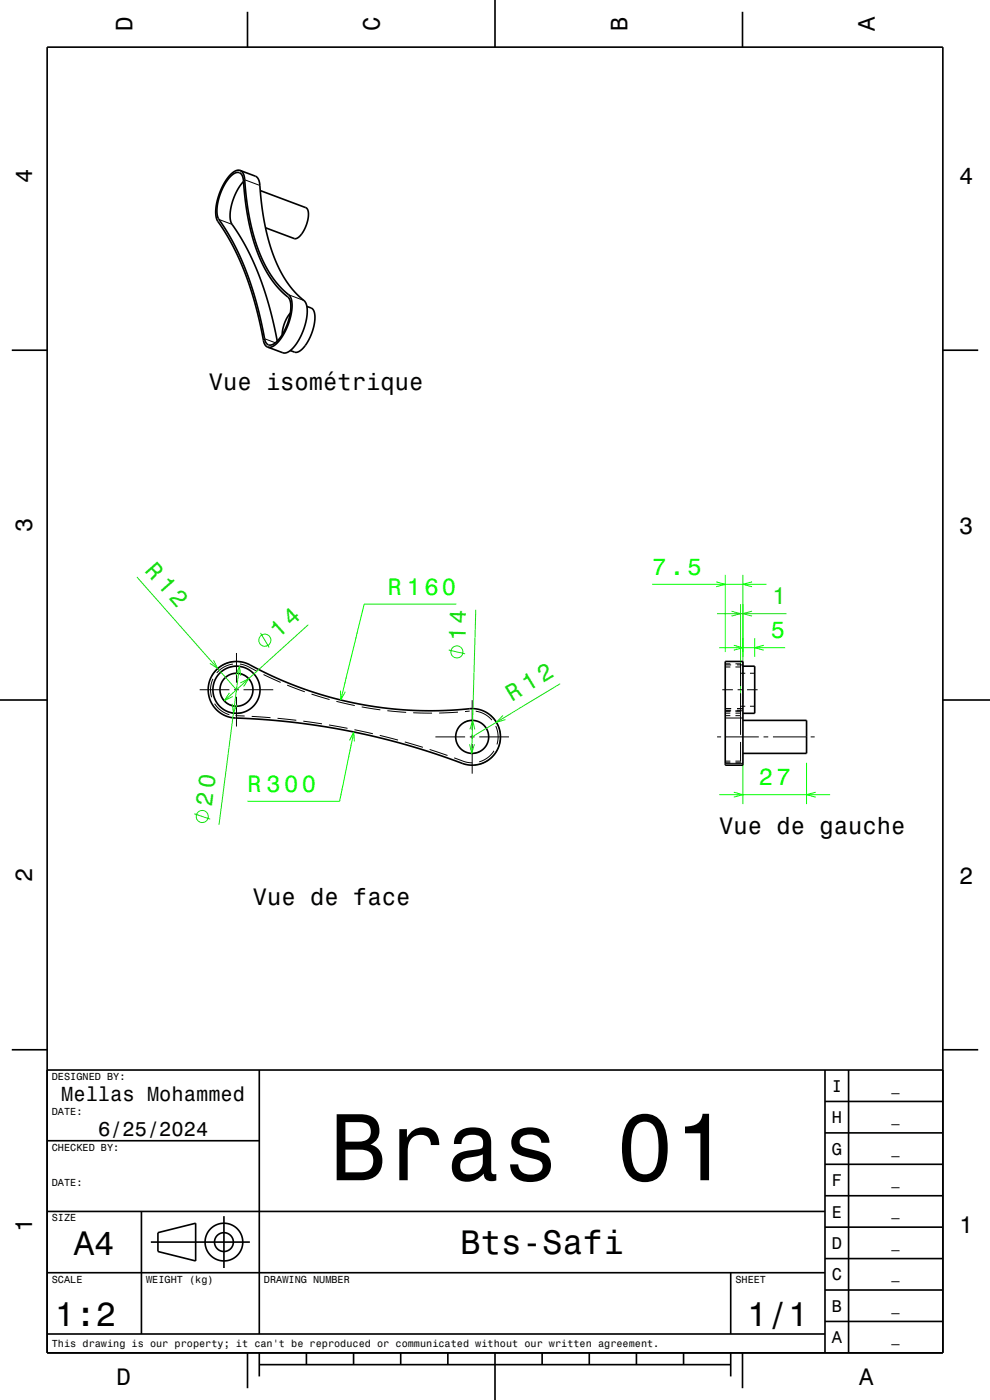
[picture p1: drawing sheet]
<svg xmlns="http://www.w3.org/2000/svg" width="210mm" height="297mm" viewBox="0 0 210 297" stroke-linecap="round" stroke-linejoin="round" font-family="sans-serif">
<g fill="none" stroke="#16de12" stroke-width=".21">
<path d="M29 122.4l21.2 23.9M55.3 134.3l1.8 3M65.4 132.5l-17.8 16.2M95.2 137.9l3.5 .8M100.9 129.4l-.8 30.4M152.1 130.2h14.7M155.2 129.7l1.9 .5-1.9 .5M157.1 128.2v21.1M157.6 128.2v21.1M159.5 129.7l-1.9 .5 1.9 .5M45.3 140l.9 1.8-1.7-1.1M47.2 148.2l.9 .9 1.1 .6"/>
<path d="M48.7 147l-1.1 1.7 1.7-.9M49.3 149.3l.2 2 .8-1.9M50 143.2l.8-1.8 .3 2M50.8 141.4l-4.3 33.6M51 144.9l1.8-.9-1.1 1.7M51.1 142.9l1.2 .6 .8 .9M51.1 140.4a6 6 0 0 0-6.2 3M51.4 141.5l-1.3-.2-1.3 .2M51.5 151.1l-1.3 .2-1.2-.1M99.6 157.9l.5 1.9 .5-1.9M99.7 154.7l.6-1.9 .4 2M100.4 152.8l-1 .1-1 .4"/>
<path d="M102 159.3l-1.1 .4-1 .1M104 151.7a6 6 0 0 1 1.9 6.4 6 6 0 0 1-5.3 4.2M106.7 151.8l-1.4 1.4 1.9-.5M118.8 145l-18.6 11.3M41.2 172.6l3.4 1.2"/>
<circle cx="56.2" cy="135.8" r="1.28"/>
<circle cx="96.9" cy="138.3" r="1.28"/>
<circle cx="42.9" cy="173.2" r="1.28"/>
</g>
<g fill="none" stroke="#0f0" stroke-width=".21">
<path d="M96.8 128.2h-19.5l-5 20.3M138.3 124h24.3M151.9 123.4l1.9 .6-1.9 .5M152.6 137.4h13.9M153.8 122v16.3M155.7 136.9l1.9 .5-1.9 .5M157.6 122v17.3M159.5 123.4l-1.9 .6 1.9 .5M160.1 135.4v3.9M162 136.9l-1.9 .5 1.9 .5M72.2 146.5l.1 2 .9-1.8M74.2 157.1l.8-1.8 .2 2"/>
<path d="M75 155.3l-3 14.7h-19.5M152.6 168.6h23.5M155.7 168.1l1.9 .5-1.9 .5M157.6 161.8v8.8M171.1 161.8v8.8M173 168.1l-1.9 .5 1.9 .5"/>
</g>
<g fill="none" stroke="#000" stroke-width=".35">
<path d="M10 10h190v277h-190zM52.5 2.5v7.5M105 0v10M157.5 2.5v7.5M48.9 37.4a1.5 1.5 0 0 1 2.3-.5 10.4 10.4 0 0 1 .7 4l1 6.9 .9 3.4 1 2.9 1.2 2.6 1.4 2.3 1.5 1.9 1.7 1.7a2.68 2.68 0 0 1 1.1 3.1l-.4 2-.8 2.1a5.2 5.2 0 0 1-3.3 3.4 1.77 1.77 0 0 1-1.2-2l-1.6-7.1-2.1-6.3-2.4-5.6-3.1-5.1a4.2 4.2 0 0 1-.6-4.1l.5-1.7 .6-1.6 .7-1.2zM50.9 36.2l3.3 1.2a2.68 2.68 0 0 1 1 2.7l.4 3.8 .6 3.7 .8 3.4 1.1 3.4 1 2.4 1.5 2.6 1.8 2.4 1.6 1.6a2.86 2.86 0 0 1 1.2 3.2l-.5 2.4-1.1 2.8a4.9 4.9 0 0 1-3.3 3.1l-3.5-1.3M50.9 36.2a2.71 2.71 0 0 0-2.6 1.5l-1.4 2.4-.9 2.8a4.9 4.9 0 0 0 .6 4.6l2.8 4.7 2.6 5.9 2 6.1 1.7 7.1a2.69 2.69 0 0 0 1.1 2.3M50.9 36.2a2.68 2.68 0 0 1 1.1 2.7l.3 3.8 .7 3.7 .8 3.6 1.1 3.2 1.1 2.6 1.4 2.4 1.8 2.4 1.6 1.6a2.87 2.87 0 0 1 1.1 3.1l-.4 2.5-1.2 2.8a4.9 4.9 0 0 1-3.2 3.1l-.3-.1M51.7 38.5a10.9 10.9 0 0 0-2.7 8.6l3.1 5 2.7 6 2.3 6.7 1.7 7.6M55.2 40.4l9.7 3.7a2.42 2.42 0 0 1 .4 2.7 5.1 5.1 0 0 1-2.6 3.8l-6.4-2.3M2.5 74.3h7.5M61.6 66.4a7.7 7.7 0 0 0-1.7 4.6"/>
<path d="M65.1 65l.9 .3a2.5 2.5 0 0 1 .8 2.8 9.5 9.5 0 0 1-3.4 6.5l-.7 .2-1.1-.4M200 74.3h7.5M0 148.5h10M45.9 142.1a6.3 6.3 0 0 1 8.2-.5l5.4 2.6 4.9 2 5.8 1.8 5.8 1.3 5.2 .8 6 .6 5.2 .1 5.7-.3a6.4 6.4 0 0 1 7.4 3 6.1 6.1 0 0 1-1.2 7.2 6.1 6.1 0 0 1-7.2 .9l-5.7-2-5.5-1.7-5.3-1.4-5.8-1.3-5.7-1-5.9-.9-6.3-.6-5.2-.3a7.2 7.2 0 0 1-5.9-1.9 6 6 0 0 1 .1-8.4zM153.8 140.3h3.8v22h-3.8zM157.6 141.3h2.5v10h-2.5M157.6 152.8h13.5v7h-13.5M200 148.5h10M2.5 222.7h7.5M10 227h190M55 227v56M175 233.7h25"/>
<path d="M175 227v60M180 227v60M200 222.7h7.5M10 257h165M10 242h45M30 257v26M47.5 258v11M175 253.7h25M175 247h25M175 240.3h25M10 270h165M32 263.5h21"/>
<path d="M33.5 261.5l8-2v8l-8-2zM155 270v13M175 273.7h25M175 267h25M175 260.3h25M10 283h165M52.5 287v7.5M55 289.5h100M55 287v5M65 287v2.5M75 287v2.5M85 287v2.5"/>
<path d="M95 287v2.5M105 287v10M115 287v2.5M125 287v2.5M135 287v2.5M145 287v2.5M155 287v5M157.5 287v7.5M175 280.3h25"/>
<circle cx="50.2" cy="146.3" r="3.5"/>
<circle cx="50.2" cy="146.3" r="5"/>
<circle cx="100.2" cy="156.3" r="3.5"/>
<circle cx="47.5" cy="263.5" r="2"/>
<circle cx="47.5" cy="263.5" r="4"/>
</g>
<g fill="none" stroke="#000" stroke-width=".21">
<path d="M51.9 38.1l3.2 1.2M46.4 46.6l2.8 1M56.1 71.9l2.3 .8M61.2 62.5l3.3 1.2M50.2 138.5v6.3M42.4 146.3h6.3M45.2 144a5.5 5.5 0 0 0-.3 3.9M45.5 149.3a5.5 5.5 0 0 0 3.2 2.3M49.4 140.9a5.5 5.5 0 0 0-3.4 1.9M49.7 146.3h1M49.9 151.8h.1M50 151.8l1.9 .1"/>
<path d="M50.2 145.8v1M50.2 147.8v6.3M50.9 140.9a11.8 11.8 0 0 1 3.7 1.5M51.7 146.3h6.3M53.4 152l4 .3M55.9 143.1l3.6 1.7M58.9 152.4l4 .4M60.9 145.3l3.8 1.5M64.3 153l4 .6M66.1 147.2l3.8 1.2M69.8 153.8l3.9 .7M71.4 148.8l3.9 .9"/>
<path d="M75.2 154.8l3.9 .9M76.7 150l4 .6M80.6 156l3.8 1M82.2 150.8l4 .3M85.9 157.4l3.8 1.1M87.7 151.2l3.9 .1M91.1 159l3.8 1.3M92.4 156.3h6.3M97.1 151.1l-3.9 .2M99.6 150.9l-1 .1M99.7 156.3h1M100.2 148.5v6.3"/>
<path d="M100.2 155.8v1M100.2 157.8v6.3M100.9 150.9a5.5 5.5 0 0 1 3.5 1.9M101.7 156.3h6.3M104.8 159.3a5.5 5.5 0 0 1-3.1 2.3M105.2 154a5.5 5.5 0 0 1 .2 3.9M152.1 156.3h.9M153.2 146.3h2.3M153.8 151.8h1.1M153.8 150.9h1.1M153.8 141.5h1.1M153.8 150.3h1.3"/>
<path d="M153.8 141.1h1.3M153.8 152.3h3.8M153.8 150.8h1.1M153.8 140.8h1.1M153.8 150.8h1.3M153.8 151.3h1.1M154 156.3h7M156 151.8h1.1M156 140.8h1.1v4.8M156 150.9h1.1M156 141.5h1.1M156 150.8h1.1"/>
<path d="M156 151.3h1.1M156.3 150.3h1.3M156.3 141.1h1.3M156.3 150.8h1.3M156.5 146.3h1M157.1 147.1v8.8M157.1 157.4v4.1M157.1 149.8h1M157.1 142.8h1M158.5 146.3h2.2M159.1 149.8h1M159.1 142.8h1"/>
<path d="M162 156.3h1M164 156.3h7M172 156.3h.8M96.3 160.8a11.5 11.5 0 0 0 3.9 1M153.8 161.5h1.1M153.8 161.9h3.8M153.8 161.8h1.1M156 161.5h1.1M157.1 161.6v.1M157.1 161.8h-1.1"/>
</g>
<text font-size="20.2" x="70" y="250.4">Bras 01</text>
<g font-size="7.2">
<text x="15.7" y="266.3">A4</text>
<text x="97.7" y="266.1">Bts-Safi</text>
<text x="11.7" y="281.3">1:2</text>
<text x="158.5" y="281.3">1/1</text>
</g>
<text font-size="5.1" fill="#16de12" x="108.5" y="148.9" transform="rotate(-31 108.5 148.9)">R 12</text>
<g font-size="5">
<text x="28.1" y="6.5" transform="rotate(-90 28.1 6.5)">D</text>
<text x="80.6" y="6.5" transform="rotate(-90 80.6 6.5)">C</text>
<text x="133.1" y="6.5" transform="rotate(-90 133.1 6.5)">B</text>
<text x="185.6" y="6.5" transform="rotate(-90 185.6 6.5)">A</text>
<text x="6.8" y="38.7" transform="rotate(-90 6.8 38.7)">4</text>
<text x="203.5" y="39">4</text>
<text x="44.3" y="82.8">Vue isométrique</text>
<text x="6.8" y="112.9" transform="rotate(-90 6.8 112.9)">3</text>
<text x="203.5" y="113.2">3</text>
<text x="152.6" y="177">Vue de gauche</text>
<text x="6.8" y="187.1" transform="rotate(-90 6.8 187.1)">2</text>
<text x="53.7" y="192">Vue de face</text>
<text x="203.5" y="187.4">2</text>
<text x="6.8" y="261.3" transform="rotate(-90 6.8 261.3)">1</text>
<text x="203.5" y="261.6">1</text>
<text x="24.7" y="293.8">D</text>
<text x="182.2" y="293.8">A</text>
</g>
<g font-size="5" fill="#16de12">
<text x="30.5" y="121.1" transform="rotate(49 30.5 121.1)">R 12</text>
<text x="163.8" y="128.2">1</text>
<text x="59" y="135.6" transform="rotate(-42 59 135.6)">14</text>
<text x="98.7" y="136.1" transform="rotate(-88 98.7 136.1)">14</text>
<text x="44.9" y="171.2" transform="rotate(-83 44.9 171.2)">20</text>
</g>
<g font-size="5" fill="#0f0">
<text x="138.3" y="122">7.5</text>
<text x="82.3" y="126.2">R 160</text>
<text x="163.5" y="135.4">5</text>
<text x="52.5" y="168">R 300</text>
<text x="161" y="166.6">27</text>
</g>
<g font-size="4.3">
<text x="13" y="233.5">Mellas Mohammed</text>
<text x="20.8" y="241">6/25/2024</text>
</g>
<g font-size="3.6">
<text x="176.4" y="231.6">I</text>
<text x="176.4" y="238.3">H</text>
<text x="176.4" y="245">G</text>
<text x="176.4" y="251.6">F</text>
<text x="176.4" y="258.3">E</text>
<text x="176.4" y="265">D</text>
<text x="176.4" y="271.6">C</text>
<text x="176.4" y="278.3">B</text>
<text x="176.4" y="285">A</text>
</g>
<g font-size="2.9">
<text x="189.1" y="231.4">_</text>
<text x="189.1" y="238">_</text>
<text x="189.1" y="244.7">_</text>
<text x="189.1" y="251.4">_</text>
<text x="189.1" y="258">_</text>
<text x="189.1" y="264.7">_</text>
<text x="189.1" y="271.4">_</text>
<text x="189.1" y="278">_</text>
<text x="189.1" y="284.7">_</text>
</g>
<g font-size="2.2">
<text x="11" y="229.1">DESIGNED BY:</text>
<text x="11" y="236.6">DATE:</text>
<text x="11" y="244.1">CHECKED BY:</text>
<text x="11" y="251.6">DATE:</text>
<text x="11" y="259.1">SIZE</text>
<text x="11" y="272.1">SCALE</text>
<text x="31" y="272.1">WEIGHT (kg)</text>
<text x="56" y="272.1">DRAWING NUMBER</text>
<text x="156" y="272.1">SHEET</text>
<text x="11" y="285.8">This drawing is our property; it can't be reproduced or communicated without our written agreement.</text>
</g>
</svg>
